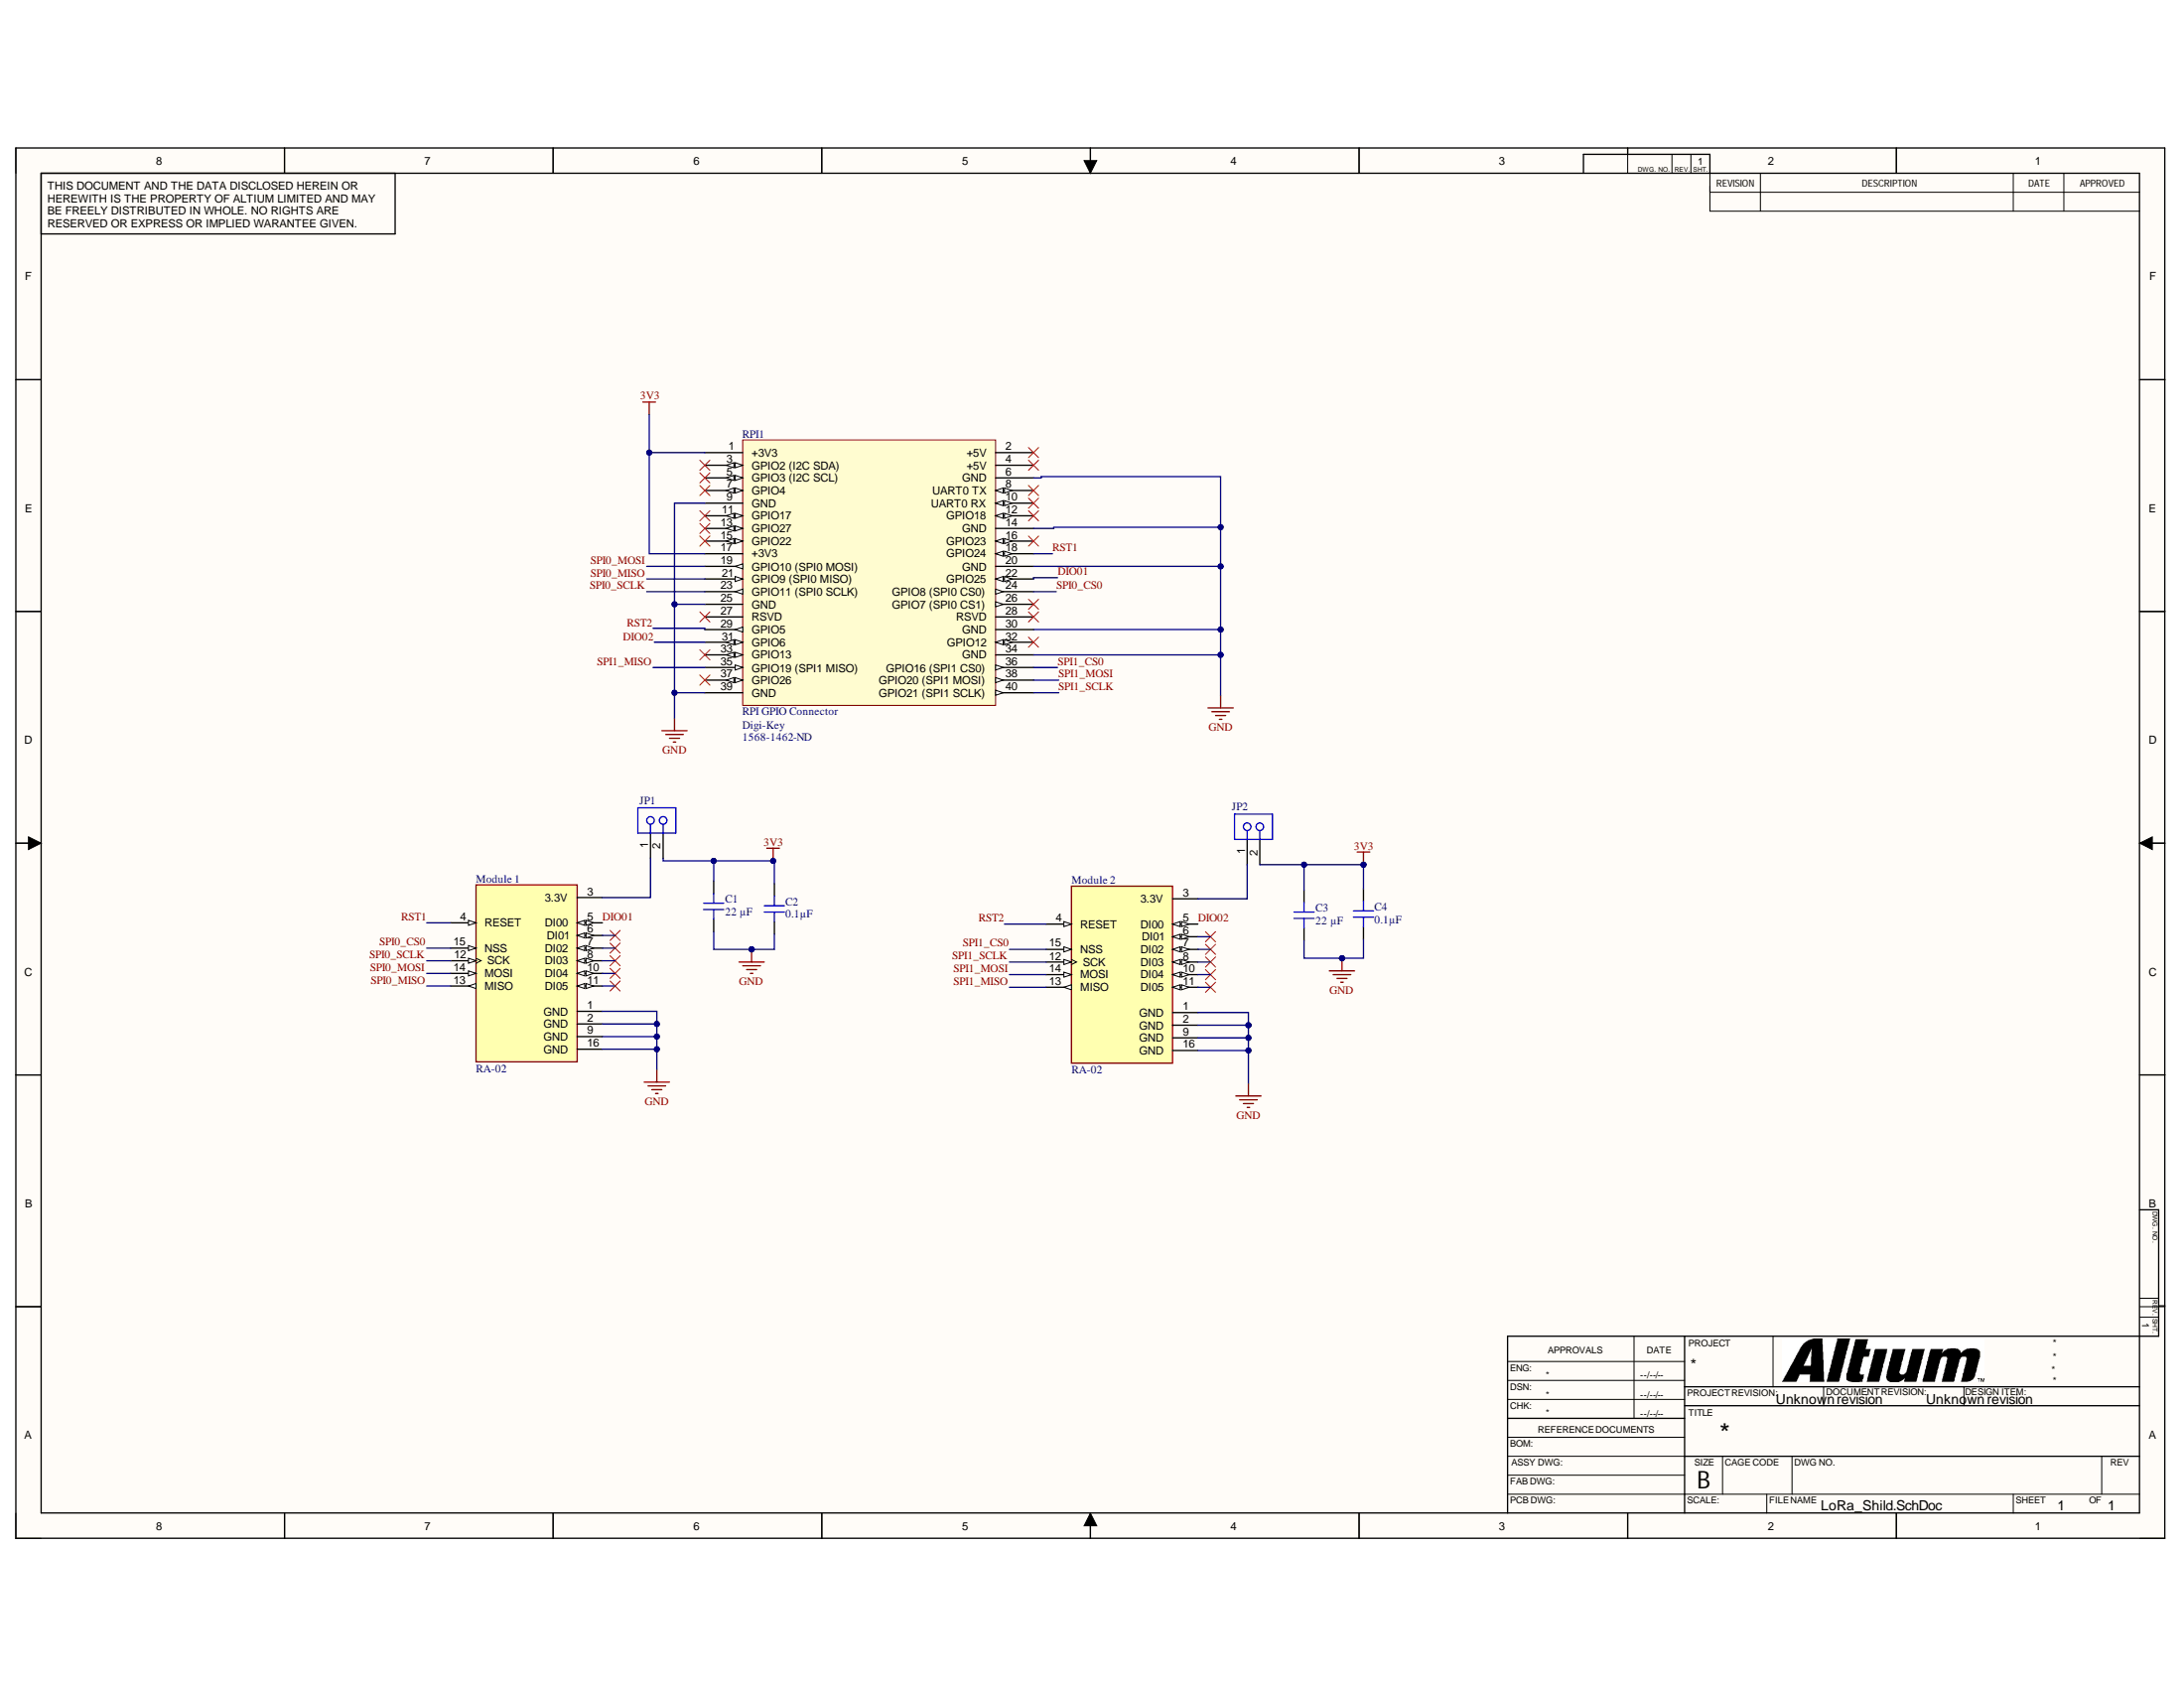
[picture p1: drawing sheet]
# Altium project LoRa_Shild.PrjPcb
1 sheet, 9 parts. Net scope: global (net labels, ports and power ports of the same name join across sheets).
Board file: LoRa Shield.PcbDoc

## Sheet LoRa_Shild.SchDoc
size 431 x 279 mm; SheetNumber: 1; SheetTotal: 1; ENG_APP_DATE: --/--/--; DSN_APP_DATE: --/--/--; CHK_APP_DATE: --/--/--

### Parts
C1  22 µF  [CAP 0805_2012]
C2  0.1µF  [CAP 0805_2012]
C3  22 µF  [CAP 0805_2012]
C4  0.1µF  [CAP 0805_2012]
JP1  61300211821  [61300211821]  (value not drawn)
JP2  61300211821  [61300211821]  (value not drawn)
Module_1  RA-02  [RA-02]
Module_2  RA-02  [RA-02]
RPI1  RPI GPIO Connector  Supplier 1: Digi-Key  Supplier Part Number 1: 1568-1462-ND  [rpi]

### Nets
3V3: C1.2 C2.2 C3.2 C4.2 JP1.2 JP2.2 RPI1.1(+3V3) RPI1.17(+3V3)
GND: C1.1 C2.1 C3.1 C4.1 Module_1.1(GND) Module_1.2(GND) Module_1.9(GND) Module_1.16(GND) Module_2.1(GND) Module_2.2(GND) Module_2.9(GND) Module_2.16(GND) RPI1.6(GND) RPI1.9(GND) RPI1.14(GND) RPI1.20(GND) RPI1.25(GND) RPI1.30(GND) RPI1.34(GND) RPI1.39(GND)
DIO01: Module_1.5(DI00) RPI1.22(GPIO25)
DIO02: Module_2.5(DI00) RPI1.31(GPIO6)
RST1: Module_1.4(RESET) RPI1.18(GPIO24)
RST2: Module_2.4(RESET) RPI1.29(GPIO5)
SPI0_CS0: Module_1.15(NSS) RPI1.24(GPIO8_(SPI0_CS0))
SPI0_MISO: Module_1.13(MISO) RPI1.21(GPIO9_(SPI0_MISO))
SPI0_MOSI: Module_1.14(MOSI) RPI1.19(GPIO10_(SPI0_MOSI))
SPI0_SCLK: Module_1.12(SCK) RPI1.23(GPIO11_(SPI0_SCLK))
SPI1_CS0: Module_2.15(NSS) RPI1.36(GPIO16_(SPI1_CS0))
SPI1_MISO: Module_2.13(MISO) RPI1.35(GPIO19_(SPI1_MISO))
SPI1_MOSI: Module_2.14(MOSI) RPI1.38(GPIO20_(SPI1_MOSI))
SPI1_SCLK: Module_2.12(SCK) RPI1.40(GPIO21_(SPI1_SCLK))
NetJP1_1: JP1.1 Module_1.3(3.3V)
NetJP2_1: JP2.1 Module_2.3(3.3V)

Not connected (* = marked no-connect by the designer): Module_1 6(DI01)* 7(DI02)* 8(DI03)* 10(DI04)* 11(DI05)*; Module_2 6(DI01)* 7(DI02)* 8(DI03)* 10(DI04)* 11(DI05)*; RPI1 2(+5V)* 3(GPIO2_(I2C_SDA))* 4(+5V)* 5(GPIO3_(I2C_SCL))* 7(GPIO4)* 8(UART0_TX)* 10(UART0_RX)* 11(GPIO17)* 12(GPIO18)* 13(GPIO27)* 15(GPIO22)* 16(GPIO23)* 26(GPIO7_(SPI0_CS1))* 27(RSVD)* 28(RSVD)* 32(GPIO12)* 33(GPIO13)* 37(GPIO26)*
